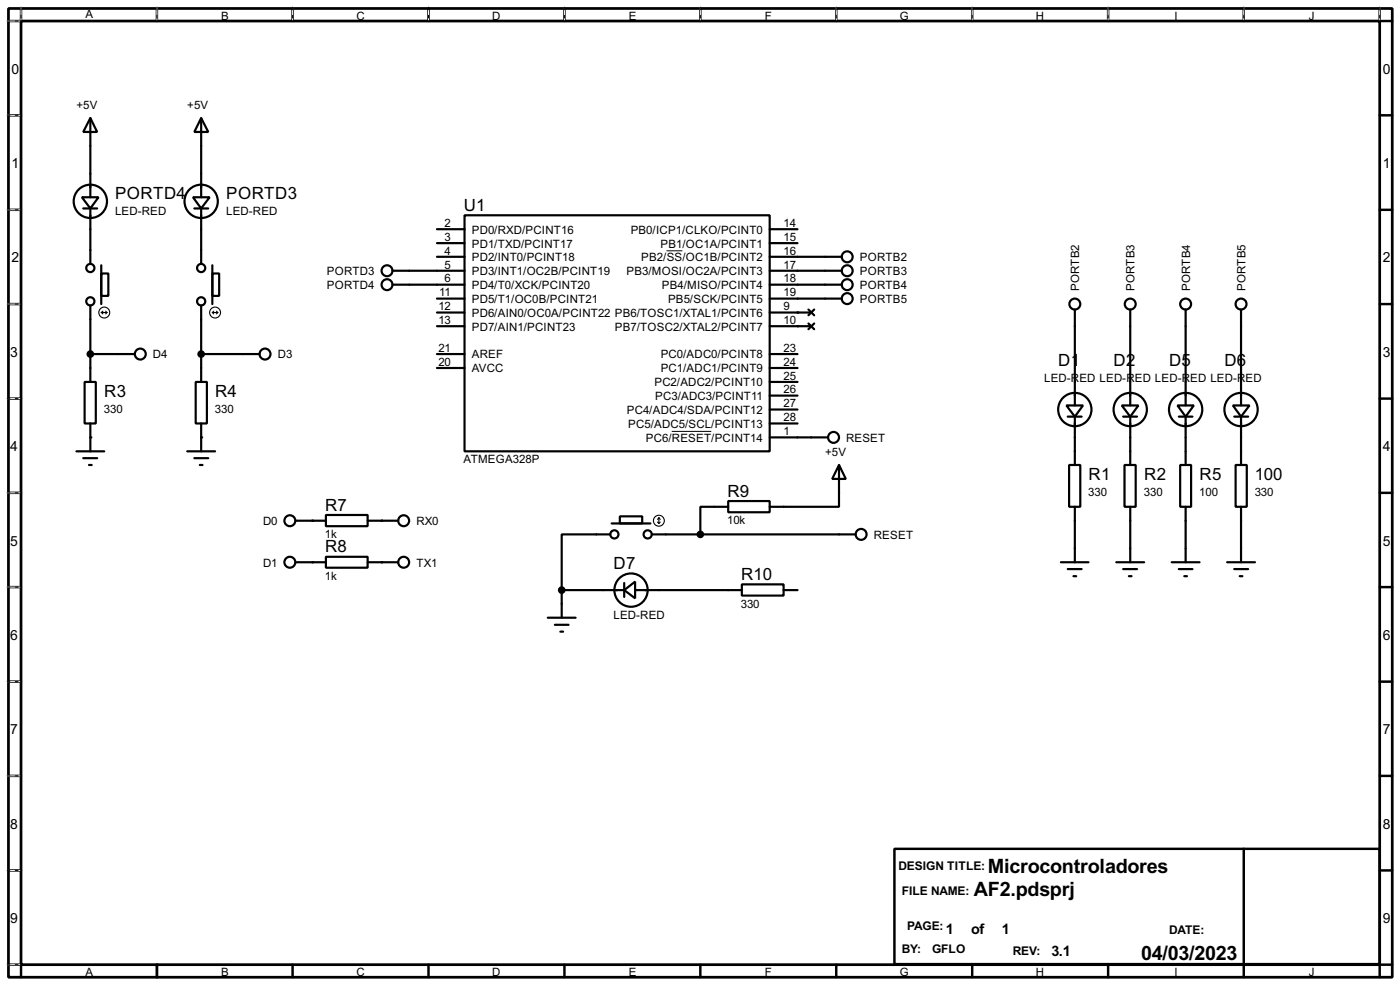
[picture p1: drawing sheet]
<svg xmlns="http://www.w3.org/2000/svg" width="256mm" height="180mm" viewBox="0 0 256 180" stroke-linecap="round" stroke-linejoin="round" font-family="sans-serif">
<path d="M1.6 1.6h253.5v177.3h-253.5zM3.9 3.9h248.9v172.7h-248.9z" fill="none" stroke="#000" stroke-width=".5"/>
<g fill="none" stroke="#000" stroke-width=".45">
<path d="M3.9 1.6v2.3h-2.3M28.8 1.6v2.3M53.6 1.6v2.3M78.5 1.6v2.3M103.4 1.6v2.3M128.3 1.6v2.3M153.2 1.6v2.3M178.1 1.6v2.3M203 1.6v2.3M227.9 1.6v2.3M252.8 1.6v2.3h2.3M1.6 21.1h2.3"/>
<path d="M1.6 38.4h2.3M252.8 21.1h2.3M252.8 38.4h2.3M1.6 55.7h2.3M252.8 55.7h2.3M1.6 73h2.3M252.8 73h2.3M1.6 90.2h2.3M252.8 90.2h2.3M1.6 107.5h2.3M252.8 107.5h2.3M1.6 124.8h2.3"/>
<path d="M252.8 124.8h2.3M1.6 142h2.3M1.6 159.3h2.3M163.9 155.4h88.9v21.1h-88.9zM227.9 155.4v21.1M252.8 142h2.3M252.8 159.3h2.3M1.6 176.6h2.3v2.3M28.8 176.6v2.3M53.6 176.6v2.3M78.5 176.6v2.3M103.4 176.6v2.3"/>
<path d="M128.3 176.6v2.3M153.2 176.6v2.3M178.1 176.6v2.3M203 176.6v2.3M227.9 176.6v2.3M255.1 176.6h-2.3v2.3"/>
</g>
<g fill="none" stroke="#fff" stroke-width=".18">
<path d="M1.3 3.9h2.3M3.9 1.3v2.3M28.8 1.3v2.3M53.6 1.3v2.3M78.5 1.3v2.3M103.4 1.3v2.3M128.3 1.3v2.3M153.2 1.3v2.3M178.1 1.3v2.3M203 1.3v2.3M227.9 1.3v2.3M252.8 1.3v2.3"/>
<path d="M1.3 21.1h2.3M1.3 38.4h2.3M1.3 55.7h2.3M1.3 73h2.3M1.3 90.2h2.3M1.3 107.5h2.3M1.3 124.8h2.3M1.3 142h2.3M1.3 159.3h2.3M1.3 176.6h2.3"/>
</g>
<g fill="none" stroke="#000" stroke-width=".18" stroke-dasharray=".5 1">
<path d="M1.3 3.9h2.3M3.9 1.3v2.3M28.8 1.3v2.3M53.6 1.3v2.3M78.5 1.3v2.3M103.4 1.3v2.3M128.3 1.3v2.3M153.2 1.3v2.3M178.1 1.3v2.3M203 1.3v2.3M227.9 1.3v2.3M252.8 1.3v2.3"/>
<path d="M1.3 21.1h2.3M1.3 38.4h2.3M1.3 55.7h2.3M1.3 73h2.3M1.3 90.2h2.3M1.3 107.5h2.3M1.3 124.8h2.3M1.3 142h2.3M1.3 159.3h2.3M1.3 176.6h2.3"/>
</g>
<g fill="#000">
<circle cx="146.1" cy="57.2" r=".2"/>
<circle cx="146.1" cy="59.7" r=".2"/>
<circle cx="16.6" cy="80.1" r=".2"/>
<circle cx="36.9" cy="80.1" r=".2"/>
<circle cx="57.2" cy="95.3" r=".2"/>
<circle cx="69.9" cy="95.3" r=".2"/>
<circle cx="57.2" cy="102.9" r=".2"/>
<circle cx="69.9" cy="102.9" r=".2"/>
</g>
<g fill="none" stroke="#000" stroke-width=".4">
<path d="M15 36.1h3.1l-1.5 2.1zM15.3 38.2h2.5M16.6 21.6l1.2 2.6h-2.5zM16.6 21.6v14.5M16.6 38.2v10.1M35.4 36.1h3l-1.5 2.1zM35.6 38.2h2.6M36.9 21.6l1.3 2.6h-2.6zM36.9 21.6v14.5M36.9 38.2v10.1M85.1 39.4h55.9v43.2h-55.9zM16.6 55.9v14"/>
<path d="M18.6 50.1h1.3v4.1h-1.3zM18.6 48.6v7.1M36.9 55.9v14M38.9 50.1h1.3v4.1h-1.3zM38.9 48.6v7.1M71.9 49.6h13.2M71.9 52.1h13.2M80.1 54.7h5M80.1 47h5M80.1 57.2h5M80.1 59.7h5M80.1 42h5"/>
<path d="M80.1 44.5h5M141 49.6h13.2M141 52.1h13.2M141 54.7h13.2M141 47h13.2M141 57.2h7.6M141 59.7h7.6M141 42h5.1M141 44.5h5.1M148.1 56.7l1.1 1M148.1 59.2l1.1 1.1M149.2 56.7l-1.1 1"/>
<path d="M149.2 59.2l-1.1 1.1M196.9 56.7v17.5M207.1 56.7v17.5M217.2 56.7v17.5M227.4 56.7v17.5M15.5 69.9h2.1v7.6h-2.1zM16.6 77.5v5.1M16.6 64.8h8.1M35.9 69.9h2v7.6h-2zM36.9 77.5v5.1M36.9 64.8h10.7M80.1 64.8h5"/>
<path d="M80.1 67.4h5M141 64.8h5.1M141 77.5h5.1M141 75h5.1M141 72.4h5.1M141 69.9h5.1M141 67.4h5.1M195.4 74.2h3l-1.5 2.1zM195.6 76.3h2.6M196.9 76.3v8.8M205.5 74.2h3.1l-1.5 2.1zM205.8 76.3h2.5"/>
<path d="M207.1 76.3v8.8M215.7 74.2h3l-1.5 2.1zM216 76.3h2.5M217.2 76.3v8.8M225.9 74.2h3l-1.5 2.1zM226.1 76.3h2.6M227.4 76.3v8.8M14 82.6h5.1M15.3 83.9h2.5M16.3 85.1h.5M34.3 82.6h5.1M35.6 83.9h2.6"/>
<path d="M36.6 85.1h.5M54.2 95.3h5.5M59.7 94.3h7.7v2h-7.7zM67.4 95.3h5.6M111.8 97.8h-8.9v10.2M112.1 95.8h7.1M113.6 94.5h4.1v1.3h-4.1zM119.4 97.8h37.4M133.4 91.7h7.6v2.1h-7.6zM133.4 92.8h-5.1v5M141 80.1h10.7M153.7 85.1l1.3 2.6h-2.5z"/>
<path d="M153.7 85.1v7.7h-12.7M195.9 85.1h2v7.7h-2zM196.9 92.8v10.1M206 85.1h2.1v7.7h-2.1zM207.1 92.8v10.1M216.2 85.1h2v7.7h-2zM217.2 92.8v10.1M226.4 85.1h2v7.7h-2zM227.4 92.8v10.1M54.2 102.9h5.5M59.7 101.9h7.7v2h-7.7zM67.4 102.9h5.6"/>
<path d="M100.4 113.1h5.1M101.7 114.4h2.5M102.7 115.6h.5M102.9 108h11.5M102.9 108v5.1M114.4 108l2-1.5v3zM114.4 106.7v2.6M116.4 108h19.5M135.9 107h7.7v2h-7.7zM143.6 108h2.5M194.4 102.9h5M195.6 104.2h2.6"/>
<path d="M196.7 105.5h.5M204.5 102.9h5.1M205.8 104.2h2.5M206.8 105.5h.5M214.7 102.9h5.1M216 104.2h2.5M217 105.5h.5M224.8 102.9h5.1M226.1 104.2h2.6M227.1 105.5h.5"/>
<circle cx="16.5" cy="36.9" r="3.1"/>
<circle cx="36.8" cy="36.9" r="3.1"/>
<circle cx="16.5" cy="55.2" r=".75"/>
<circle cx="16.5" cy="49.1" r=".75"/>
<circle cx="36.8" cy="55.2" r=".75"/>
<circle cx="36.8" cy="49.1" r=".75"/>
<circle cx="70.9" cy="49.6" r="1"/>
<circle cx="70.9" cy="52.1" r="1"/>
<circle cx="155.2" cy="49.6" r="1"/>
<circle cx="155.2" cy="47" r="1"/>
<circle cx="155.2" cy="54.7" r="1"/>
<circle cx="155.2" cy="52.1" r="1"/>
<circle cx="196.9" cy="55.7" r="1"/>
<circle cx="207" cy="55.7" r="1"/>
<circle cx="217.2" cy="55.7" r="1"/>
<circle cx="227.3" cy="55.7" r="1"/>
<circle cx="25.7" cy="64.8" r="1"/>
<circle cx="48.5" cy="64.8" r="1"/>
<circle cx="196.9" cy="75" r="3.1"/>
<circle cx="207" cy="75" r="3.1"/>
<circle cx="217.2" cy="75" r="3.1"/>
<circle cx="227.3" cy="75" r="3.1"/>
<circle cx="53.1" cy="95.3" r="1"/>
<circle cx="73.9" cy="95.3" r="1"/>
<circle cx="112.5" cy="97.8" r=".75"/>
<circle cx="118.6" cy="97.8" r=".75"/>
<circle cx="152.7" cy="80.1" r="1"/>
<circle cx="157.7" cy="97.8" r="1"/>
<circle cx="53.1" cy="102.9" r="1"/>
<circle cx="73.9" cy="102.9" r="1"/>
<circle cx="115.6" cy="108" r="3.1"/>
</g>
<path d="M122.1 45.9h2.9M123.1 79h7.2" fill="none" stroke="#000" stroke-width=".18"/>
<g fill="none" stroke="#000" stroke-width=".2">
<path d="M18.6 57.2h1M18.6 57.2l.3 .3M18.9 57l-.3 .2M19.4 57l.2 .2M19.6 57.2l-.2 .3M38.9 57.2h1M38.9 57.2l.3 .3M39.2 57l-.3 .2M39.7 57l.2 .2M39.9 57.2l-.2 .3M120.5 95.6l.2 .2M120.7 94.8v1"/>
<path d="M120.7 94.8l-.2 .3M120.7 94.8l.3 .3M121 95.6l-.3 .2"/>
<circle cx="19.1" cy="57.2" r="1"/>
<circle cx="39.4" cy="57.2" r="1"/>
<circle cx="120.7" cy="95.3" r="1"/>
</g>
<g fill="#000" stroke="#000" stroke-width=".4">
<circle cx="16.5" cy="64.8" r=".5"/>
<circle cx="36.8" cy="64.8" r=".5"/>
<circle cx="128.3" cy="97.8" r=".5"/>
<circle cx="102.9" cy="108" r=".5"/>
</g>
<g font-size="4.1">
<text x="181" y="159.7">Microcontroladores</text>
<text x="178.4" y="164">AF2.pdsprj</text>
<text x="209.1" y="175.7">04/03/2023</text>
</g>
<g font-size="3.5">
<text x="21.1" y="36.5">PORTD4</text>
<text x="41.5" y="36.5">PORTD3</text>
<text x="85" y="38.6">U1</text>
<text x="193.9" y="67">D1</text>
<text x="204" y="67">D2</text>
<text x="214.2" y="67">D5</text>
<text x="224.3" y="67">D6</text>
<text x="19.1" y="72.6">R3</text>
<text x="39.4" y="72.6">R4</text>
<text x="199.4" y="87.8">R1</text>
<text x="209.6" y="87.8">R2</text>
<text x="219.8" y="87.8">R5</text>
<text x="229.9" y="87.8">100</text>
<text x="59.6" y="93.5">R7</text>
<text x="133.3" y="90.9">R9</text>
<text x="59.6" y="101.1">R8</text>
<text x="112.4" y="104.2">D7</text>
<text x="135.8" y="106.2">R10</text>
</g>
<g font-size="3">
<text x="173.3" y="170.9">1</text>
<text x="177.9" y="170.9">of</text>
<text x="183.5" y="170.9">1</text>
<text x="192.6" y="174.9">3.1</text>
</g>
<g font-size="2.9">
<text x="2.1" y="13.5">0</text>
<text x="253.4" y="13.5">0</text>
<text x="2.1" y="30.7">1</text>
<text x="253.4" y="30.7">1</text>
<text x="2.1" y="48">2</text>
<text x="253.4" y="48">2</text>
<text x="1.9" y="65.3">3</text>
<text x="253.4" y="65.3">3</text>
<text x="1.9" y="82.5">4</text>
<text x="253.4" y="82.5">4</text>
<text x="1.9" y="99.9">5</text>
<text x="253.4" y="99.9">5</text>
<text x="1.9" y="117.1">6</text>
<text x="253.4" y="117.1">6</text>
<text x="1.9" y="134.4">7</text>
<text x="253.4" y="134.4">7</text>
<text x="1.9" y="151.7">8</text>
<text x="253.4" y="151.7">8</text>
<text x="1.9" y="168.9">9</text>
<text x="253.4" y="168.9">9</text>
</g>
<g font-size="2.5">
<text x="164.6" y="159.2">DESIGN TITLE:</text>
<text x="165.2" y="163.8">FILE NAME:</text>
<text x="166.2" y="170.2">PAGE:</text>
<text x="214.2" y="170.9">DATE:</text>
<text x="165.2" y="174.5">BY:</text>
<text x="170.7" y="174.5">GFLO</text>
<text x="185.5" y="174.7">REV:</text>
</g>
<g font-size="2.4">
<text x="15.6" y="3.4">A</text>
<text x="40.5" y="3.6">B</text>
<text x="65.3" y="3.6">C</text>
<text x="90.2" y="3.6">D</text>
<text x="115.2" y="3.6">E</text>
<text x="140.1" y="3.6">F</text>
<text x="164.8" y="3.6">G</text>
<text x="189.8" y="3.6">H</text>
<text x="215.1" y="3.6">I</text>
<text x="239.8" y="3.6">J</text>
<text x="14" y="19.9">+5V</text>
<text x="34.3" y="19.9">+5V</text>
<text x="21.1" y="39.4">LED-RED</text>
<text x="41.4" y="39.4">LED-RED</text>
<text x="81.5" y="41.6">2</text>
<text x="143.6" y="41.6">14</text>
<text x="81.5" y="46.6">4</text>
<text x="81.5" y="44.1">3</text>
<text x="86.4" y="47.8">PD2/INT0/PCINT18</text>
<text x="86.4" y="45.3">PD1/TXD/PCINT17</text>
<text x="86.4" y="42.7">PD0/RXD/PCINT16</text>
<text x="115.5" y="42.7">PB0/ICP1/CLKO/PCINT0</text>
<text x="117.5" y="47.8">PB2/SS/OC1B/PCINT2</text>
<text x="121" y="45.3">PB1/OC1A/PCINT1</text>
<text x="143.6" y="44.1">15</text>
<text x="143.6" y="46.6">16</text>
<text x="157.5" y="47.8">PORTB2</text>
<text x="59.9" y="50.4">PORTD3</text>
<text x="59.9" y="52.9">PORTD4</text>
<text x="81.5" y="51.7">6</text>
<text x="81.5" y="49.2">5</text>
<text x="86.4" y="52.9">PD4/T0/XCK/PCINT20</text>
<text x="86.4" y="50.4">PD3/INT1/OC2B/PCINT19</text>
<text x="114.8" y="50.4">PB3/MOSI/OC2A/PCINT3</text>
<text x="121.2" y="52.9">PB4/MISO/PCINT4</text>
<text x="143.6" y="49.2">17</text>
<text x="143.6" y="51.7">18</text>
<text x="157.5" y="50.4">PORTB3</text>
<text x="157.5" y="52.9">PORTB4</text>
<text x="197.7" y="53.3" transform="rotate(-90 197.7 53.3)">PORTB2</text>
<text x="207.9" y="53.3" transform="rotate(-90 207.9 53.3)">PORTB3</text>
<text x="218" y="53.3" transform="rotate(-90 218 53.3)">PORTB4</text>
<text x="228.2" y="53.3" transform="rotate(-90 228.2 53.3)">PORTB5</text>
<text x="80.3" y="56.8">12</text>
<text x="80.3" y="59.3">13</text>
<text x="80.5" y="54.3">11</text>
<text x="86.4" y="58">PD6/AIN0/OC0A/PCINT22 PB6/TOSC1/XTAL1/PCINT6</text>
<text x="86.4" y="55.4">PD5/T1/OC0B/PCINT21</text>
<text x="122.4" y="55.4">PB5/SCK/PCINT5</text>
<text x="143.6" y="54.3">19</text>
<text x="143.6" y="59.3">10</text>
<text x="143.6" y="56.8">9</text>
<text x="157.5" y="55.4">PORTB5</text>
<text x="28" y="65.6">D4</text>
<text x="50.9" y="65.6">D3</text>
<text x="80.3" y="64.4">21</text>
<text x="86.4" y="65.6">AREF</text>
<text x="86.4" y="60.5">PD7/AIN1/PCINT23</text>
<text x="112.6" y="60.5">PB7/TOSC2/XTAL2/PCINT7</text>
<text x="121" y="65.6">PC0/ADC0/PCINT8</text>
<text x="143.6" y="64.4">23</text>
<text x="80.3" y="67">20</text>
<text x="86.4" y="68.1">AVCC</text>
<text x="119.9" y="70.7">PC2/ADC2/PCINT10</text>
<text x="121" y="68.1">PC1/ADC1/PCINT9</text>
<text x="143.6" y="72">26</text>
<text x="143.6" y="69.5">25</text>
<text x="143.6" y="67">24</text>
<text x="191.3" y="69.9">LED-RED LED-RED LED-RED LED-RED</text>
<text x="19.1" y="75.5">330</text>
<text x="39.4" y="75.5">330</text>
<text x="114.8" y="75.8">PC4/ADC4/SDA/PCINT12</text>
<text x="120" y="73.2">PC3/ADC3/PCINT11</text>
<text x="143.6" y="77.1">28</text>
<text x="143.6" y="74.6">27</text>
<text x="115.1" y="78.3">PC5/ADC5/SCL/PCINT13</text>
<text x="118.3" y="80.8">PC6/RESET/PCINT14</text>
<text x="143.6" y="79.7">1</text>
<text x="151.2" y="83.4">+5V</text>
<text x="155" y="80.8">RESET</text>
<text x="84.9" y="84.8">ATMEGA328P</text>
<text x="133.2" y="96">10k</text>
<text x="199.4" y="90.8">330</text>
<text x="209.5" y="90.8">330</text>
<text x="219.7" y="90.8">100</text>
<text x="229.9" y="90.8">330</text>
<text x="48.2" y="96.1">D0</text>
<text x="59.5" y="98.5">1k</text>
<text x="76.3" y="96.1">RX0</text>
<text x="160.1" y="98.6">RESET</text>
<text x="48.2" y="103.7">D1</text>
<text x="59.5" y="106.1">1k</text>
<text x="76.3" y="103.7">TX1</text>
<text x="112.4" y="113.3">LED-RED</text>
<text x="135.7" y="111.2">330</text>
<text x="15.6" y="178.7">A</text>
<text x="40.5" y="178.7">B</text>
<text x="65.3" y="178.7">C</text>
<text x="90.2" y="178.7">D</text>
<text x="115.2" y="178.7">E</text>
<text x="140.1" y="178.7">F</text>
<text x="164.8" y="178.7">G</text>
<text x="189.8" y="178.7">H</text>
<text x="215.1" y="178.7">I</text>
<text x="239.8" y="178.7">J</text>
</g>
</svg>
